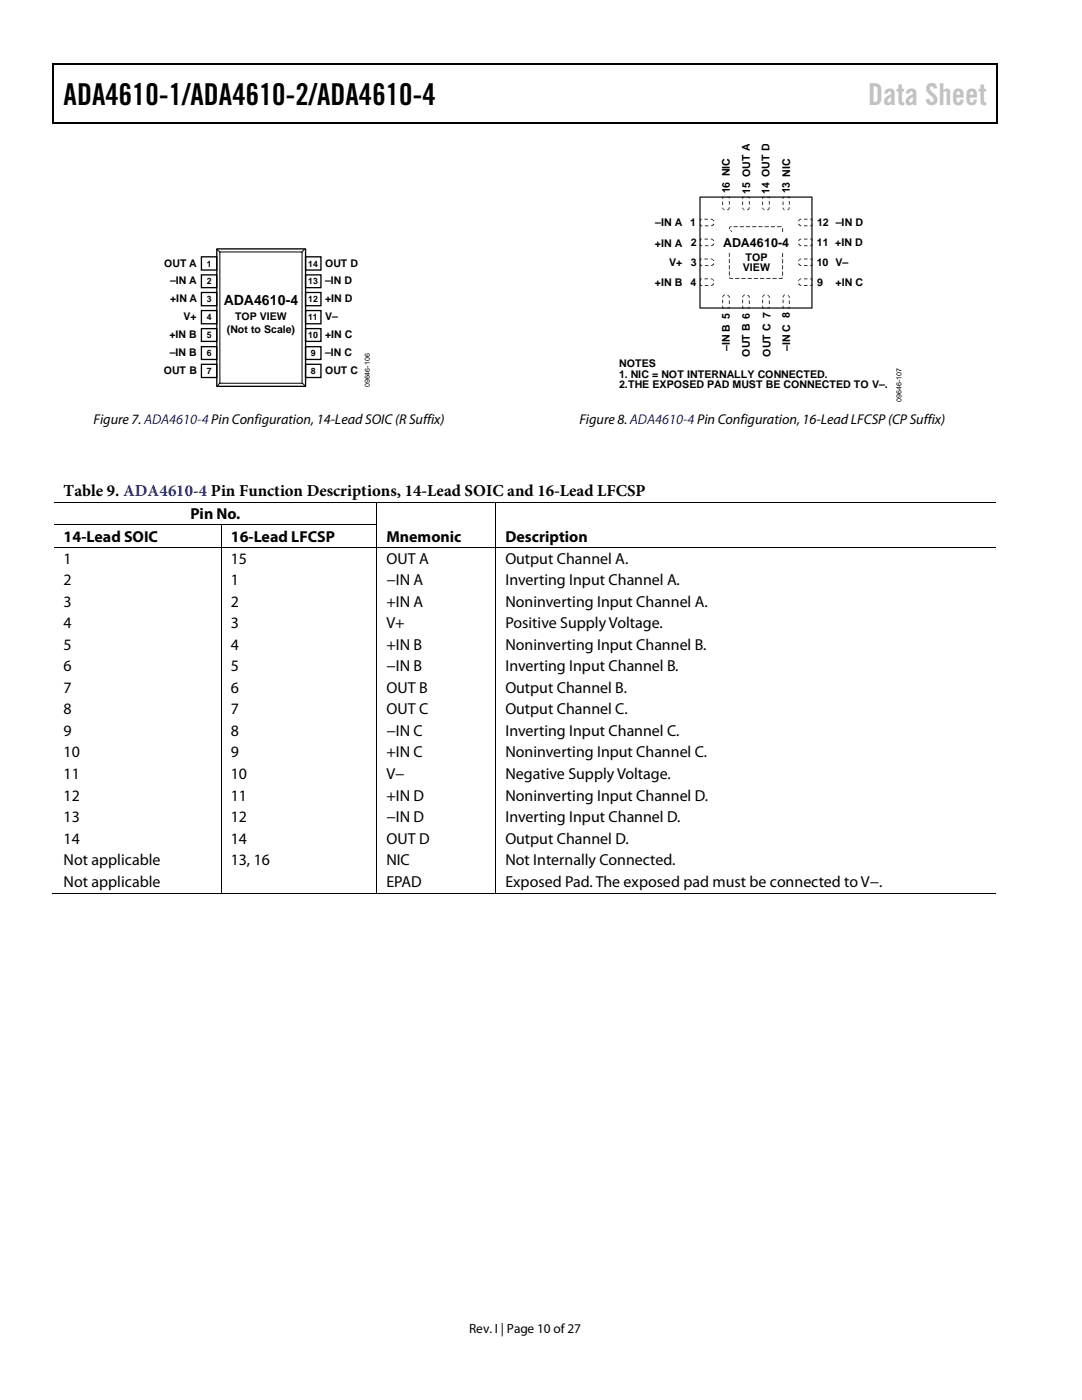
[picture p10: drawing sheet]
<svg xmlns="http://www.w3.org/2000/svg" width="216mm" height="279mm" viewBox="0 0 216 279" stroke-linecap="round" stroke-linejoin="round" font-family="sans-serif">
<path d="M10.5 12.7h.3v1h-.3zM10.5 12.7h.3v.3h-.3zM133.3 12.7h.3v.3h-.3zM198.8 12.7h.2v1h-.2zM198.8 12.7h.2v.3h-.2zM10.5 24.4h.3v.2h-.3zM133.1 24.4h.2v.2h-.2zM198.8 24.4h.2v.2h-.2z" fill="#000"/>
<path d="M10.7 13.7v10.7M10.8 12.8h122.5M133.6 12.8h65.2M198.9 13.7v10.7M10.8 24.5h188" fill="none" stroke="#000" stroke-width=".25"/>
<g fill="none" stroke="#000" stroke-width=".26">
<path d="M40.2 51.3h3.1v2.6h-3.1zM40.2 54.9h3.1v2.5h-3.1zM40.2 58.4h3.1v2.6h-3.1zM43.3 49.7h17.7v27.4h-17.7zM61 51.3h3v2.6h-3zM61 54.9h3v2.5h-3zM61 58.4h3v2.6h-3zM40.2 62h3.1v2.6h-3.1zM40.2 65.6h3.1v2.5h-3.1zM40.2 69.2h3.1v2.5h-3.1zM40.2 72.7h3.1v2.6h-3.1zM61 62h3v2.6h-3z"/>
<path d="M61 65.6h3v2.5h-3zM61 69.2h3v2.5h-3zM61 72.7h3v2.6h-3z"/>
</g>
<path d="M43.3 49.8l.6 .5M43.9 50.3h16.4v26.2h-16.4zM60.7 49.8l-.4 .5M43.9 76.4l-.6 .7M60.4 76.5l.4 .4" fill="none" stroke="#000" stroke-width=".2"/>
<path d="M139.7 39.3h22.3v22.2h-22.3z" fill="none" stroke="#231f20" stroke-width=".27"/>
<g fill="#231f20">
<path d="M156.4 58.9l-.2 .5h.1l.3-.7zM156.2 59.8v.7h.1v-.7zM156.2 61v.6h.3v-.2h-.2v-.4zM157.1 61.4v.2h.5v-.4h-.2v.2zM157.4 60v.7h.2v-.7zM157.1 58.8l.3 .6h.2a.56 .56 0 0 0-.5-.6z"/>
<path d="M152.4 58.9l-.3 .5h.2l.3-.7zM152.1 59.8v.7h.2v-.7zM152.1 61v.6h.4v-.2h-.2v-.4zM153.1 61.4v.2h.5v-.4h-.2v.2zM153.4 60v.7h.2v-.7zM153.1 58.9l.3 .3v.2h.2a.45 .45 0 0 0-.5-.5z"/>
<path d="M148.4 58.9l-.3 .5h.2l.3-.7zM148.1 59.8v.7h.2v-.7zM148.1 61v.6h.4v-.2h-.2v-.4zM149.1 61.4v.2h.5v-.4h-.2v.2zM149.4 60v.7h.2v-.7zM149.1 58.9l.3 .3v.2h.2a.45 .45 0 0 0-.5-.5z"/>
<path d="M144.4 58.9l-.3 .5h.2l.3-.7zM144.1 59.8v.7h.2v-.7zM144.1 61v.6h.5v-.2h-.3v-.4zM145.1 61.4v.2h.5v-.4h-.2v.2zM145.4 60v.7h.2v-.7zM145.1 58.9l.3 .3v.2h.2a.45 .45 0 0 0-.5-.5z"/>
<path d="M156.2 41.5v.2l.4 .3-.3-.5zM156.2 40.2v.7h.1v-.7zM156.2 39.2v.5h.1l.2-.5zM157.1 39.2v.2h.3v.2h.2v-.4zM157.4 40.1v.7h.2v-.7zM157.4 41.4l-.3 .6 .4-.3 .1-.3z"/>
<path d="M152.1 41.5a.45 .45 0 0 0 .5 .4l-.3-.4zM152.1 40.2v.7h.2v-.7zM152.1 39.2v.5h.2v-.3h.2v-.2zM153.1 39.2v.2h.3v.2h.2v-.4zM153.4 40.1v.7h.2v-.7zM153.4 41.4v.2l-.3 .2 .1 .2 .3-.3 .1-.3z"/>
<path d="M148.1 41.5a.45 .45 0 0 0 .5 .4l-.3-.4zM148.1 40.2v.7h.2v-.7zM148.1 39.2v.5h.2v-.3h.2v-.2zM149.1 39.2v.2h.3v.2h.2v-.4zM149.4 40.1v.7h.2v-.7zM149.4 41.4v.2l-.3 .2 .1 .2 .3-.3 .1-.3z"/>
<path d="M144.1 41.5a.45 .45 0 0 0 .5 .4l-.3-.4zM144.1 40.2v.7h.2v-.7zM144.1 39.2v.5h.2v-.3h.3v-.2zM145.1 39.2v.2h.3v.2h.2v-.4zM145.4 40.1v.7h.2v-.7zM145.4 41.4v.2l-.3 .2 .1 .2 .4-.3v-.3z"/>
<path d="M141.8 55.6v.1l.7 .4a.71 .71 0 0 0-.7-.5zM140.6 55.6v.1h.7v-.1zM139.7 55.6v.5h.2v-.4h.1v-.1zM139.7 56.6v.5h.4v-.2h-.2v-.3zM140.7 56.9v.2h.7v-.2zM141.9 56.9v.2l.3-.1 .3-.4-.2-.1z"/>
<path d="M141.8 51.6v.2h.3l.2 .3 .2-.1-.3-.3zM140.6 51.6v.2h.7v-.2zM139.7 51.6v.5h.2v-.3h.1v-.2zM139.7 52.7v.4h.4v-.2h-.2v-.2zM140.7 52.9v.2h.7v-.2zM141.9 52.9v.2l.3-.1 .3-.3-.2-.1z"/>
<path d="M141.8 47.6v.2l.3 .1 .2 .3 .2-.1-.3-.4zM140.6 47.6v.2h.7v-.2zM139.7 47.6v.6h.2v-.4h.1v-.2zM139.7 48.7v.4h.4v-.1h-.2v-.3zM140.7 49v.1h.7v-.1zM141.9 49v.1h.3l.3-.4-.2-.1z"/>
<path d="M141.8 43.7v.1l.3 .1 .2 .3 .2-.1-.3-.4zM140.6 43.7v.1h.7v-.1zM139.7 43.7v.5h.2v-.4h.1v-.1zM139.7 44.7v.5h.4v-.2h-.2v-.3zM140.7 45v.2h.7v-.2zM141.9 45v.2l.3-.1 .3-.4-.2-.1z"/>
<path d="M159.4 55.8l-.1 .3 .6-.4v-.1zM160.4 55.6v.1h.7v-.1zM161.7 55.6v.1h.2v.3h.2v-.4zM161.9 56.5v.4h-.2v.2h.4v-.6zM160.4 56.9v.2h.7v-.2zM159.3 56.6l.1 .3 .5 .2v-.2l-.5-.4z"/>
<path d="M159.4 51.9l-.1 .2 .6-.3v-.2zM160.4 51.6v.2h.7v-.2zM161.7 51.6v.2h.2v.2h.2v-.4zM161.9 52.6v.3h-.2v.2h.4v-.5zM160.4 52.9v.2h.7v-.2zM159.3 52.7l.1 .2 .5 .2v-.2l-.5-.3z"/>
<path d="M159.4 47.8l-.1 .3 .1 .1 .3-.3 .2-.1v-.2zM160.4 47.6v.2h.7v-.2zM161.7 47.6v.2h.2v.3h.2v-.5zM161.9 48.6v.4h-.2v.1h.4v-.5zM160.4 49v.1h.7v-.1zM159.3 48.7l.1 .2 .5 .2v-.1l-.5-.4z"/>
<path d="M159.4 43.9l-.1 .2 .1 .1 .3-.3 .2-.1v-.1zM160.4 43.7v.1h.7v-.1zM161.7 43.7v.1h.2v.3h.2v-.4zM161.9 44.6v.4h-.2v.2h.4v-.6zM160.4 45v.2h.7v-.2zM159.3 44.7l.1 .2 .5 .3v-.2l-.5-.4z"/>
<path d="M155.1 45.2v.1l.9-.1zM156.1 45.6l.1 .8 .1-.8zM156.1 46.8l.1 .8 .1-.8zM156.1 48l.1 .9 .1-.8zM156.1 49.3l.1 .8 .1-.8zM156.1 50.5l.1 .8 .1-.8zM156.1 51.7l.1 .9 .1-.8zM156.1 53l.1 .8 .1-.8zM156.1 54.2l.1 .8 .1-.8zM155.4 55.5v.1h.6l.2-.2zM154.1 55.5l.1 .2 .8-.1zM152.9 55.5l.1 .2 .8-.1zM151.7 55.5v.2l.8-.1zM150.4 55.5l.1 .2 .8-.1zM149.2 55.5l.1 .2 .7-.1zM147.9 55.5l.1 .2 .8-.1zM146.7 55.5l.1 .2 .8-.1zM145.5 55.4l.3 .3 .5-.1zM145.5 54.2v.8l.1-.8zM145.5 52.9v.9l.1-.8zM145.5 51.7v.9l.1-.8zM145.5 50.5v.8l.1-.8zM145.5 49.2v.9l.1-.8zM145.5 48v.9l.1-.8zM145.5 47v.6v-.6l.3 .1v-.2zM145.7 45.9l.3 .7h.1v-.4zM145.5 45.3v.5l.2-.4 .3-.2zM146.4 45.2v.1l.8-.1zM147.6 45.2l.1 .1 .8-.1zM148.9 45.2v.1l.8-.1zM150.1 45.2v.1l.8-.1zM151.3 45.2l.1 .1 .8-.1zM152.6 45.2v.1l.8-.1zM153.8 45.2l.1 .1 .8-.1z"/>
</g>
<path d="M143.8 46.4h13.8v3.9h-13.8z" fill="#fff"/>
<g fill="none" stroke="#000" stroke-width=".2">
<path d="M10.8 100.2h64.3M10.8 104.8h33.3M10.8 109.3h33.3M44.2 104.9v4.3M44.2 109.4v68.7M44.2 104.8h30.9M44.2 109.3h30.9M75.2 100.3v4.4M75.2 104.9v4.3M75.2 109.4v68.7M75.3 100.2h23.5M75.3 109.3h23.5"/>
<path d="M98.9 100.3v4.4M98.9 104.9v4.3M98.9 109.4v68.7M99 100.2h99.8M99 109.3h99.8M10.5 178.2h33.6M44.2 178.2h30.9M75.3 178.2h23.5M99 178.2h99.8"/>
</g>
<path d="M44.1 104.7h.1v.2h-.1zM44.1 109.2h.1v.2h-.1zM75.1 100.2h.2v.1h-.2zM75.1 104.7h.2v.2h-.2zM75.1 109.2h.2v.2h-.2zM98.8 100.2h.2v.1h-.2zM98.8 104.7h.2v.2h-.2zM98.8 109.2h.2v.2h-.2zM44.1 178.1h.1v.2h-.1zM75.1 178.1h.2v.2h-.2zM98.8 178.1h.2v.2h-.2z" fill="#000"/>
<text font-size="6" x="12.7" y="21">ADA4610-1/ADA4610-2/ADA4610-4</text>
<text font-size="6" fill="#c1c1c1" x="173.2" y="21">Data Sheet</text>
<text font-size="3.3" x="12.7" y="99">Table 9. ADA4610-4 Pin Function Descriptions, 14-Lead SOIC and 16-Lead LFCSP</text>
<g font-size="3.2">
<text x="38" y="103.5">Pin No.</text>
<text x="12.7" y="108.1">14-Lead SOIC</text>
<text x="12.7" y="112.5">1</text>
<text x="46.1" y="108.1">16-Lead LFCSP</text>
<text x="46.1" y="112.5">15</text>
<text x="77.1" y="108.1">Mnemonic</text>
<text x="77.1" y="112.5">OUT A</text>
<text x="100.8" y="108.1">Description</text>
<text x="100.8" y="112.5">Output Channel A.</text>
<text x="12.7" y="116.8">2</text>
<text x="46.1" y="116.8">1</text>
<text x="77.1" y="116.8">−IN A</text>
<text x="100.8" y="116.8">Inverting Input Channel A.</text>
<text x="12.7" y="121.1">3</text>
<text x="12.7" y="125.4">4</text>
<text x="46.1" y="121.1">2</text>
<text x="46.1" y="125.4">3</text>
<text x="77.1" y="121.1">+IN A</text>
<text x="77.1" y="125.4">V+</text>
<text x="100.8" y="121.1">Noninverting Input Channel A.</text>
<text x="100.8" y="125.4">Positive Supply Voltage.</text>
<text x="12.7" y="129.7">5</text>
<text x="46.1" y="129.7">4</text>
<text x="77.1" y="129.7">+IN B</text>
<text x="100.8" y="129.7">Noninverting Input Channel B.</text>
<text x="12.7" y="134">6</text>
<text x="46.1" y="134">5</text>
<text x="77.1" y="134">−IN B</text>
<text x="100.8" y="134">Inverting Input Channel B.</text>
<text x="12.7" y="138.3">7</text>
<text x="12.7" y="142.6">8</text>
<text x="46.1" y="138.3">6</text>
<text x="46.1" y="142.6">7</text>
<text x="77.1" y="138.3">OUT B</text>
<text x="77.1" y="142.6">OUT C</text>
<text x="100.8" y="138.3">Output Channel B.</text>
<text x="100.8" y="142.6">Output Channel C.</text>
<text x="12.7" y="146.9">9</text>
<text x="46.1" y="146.9">8</text>
<text x="77.1" y="146.9">−IN C</text>
<text x="100.8" y="146.9">Inverting Input Channel C.</text>
<text x="12.7" y="151.2">10</text>
<text x="12.7" y="155.5">11</text>
<text x="46.1" y="155.5">10</text>
<text x="46.1" y="151.2">9</text>
<text x="77.1" y="155.5">V−</text>
<text x="77.1" y="151.2">+IN C</text>
<text x="100.8" y="155.5">Negative Supply Voltage.</text>
<text x="100.8" y="151.2">Noninverting Input Channel C.</text>
<text x="12.7" y="159.8">12</text>
<text x="46.1" y="159.8">11</text>
<text x="77.1" y="159.8">+IN D</text>
<text x="100.8" y="159.8">Noninverting Input Channel D.</text>
<text x="12.7" y="164.1">13</text>
<text x="46.1" y="164.1">12</text>
<text x="77.1" y="164.1">−IN D</text>
<text x="100.8" y="164.1">Inverting Input Channel D.</text>
<text x="12.7" y="168.4">14</text>
<text x="12.7" y="172.7">Not applicable</text>
<text x="46.1" y="168.4">14</text>
<text x="46.1" y="172.7">13, 16</text>
<text x="77.1" y="168.4">OUT D</text>
<text x="77.1" y="172.7">NIC</text>
<text x="100.8" y="168.4">Output Channel D.</text>
<text x="100.8" y="172.7">Not Internally Connected.</text>
<text x="12.7" y="177">Not applicable</text>
<text x="77.1" y="177">EPAD</text>
<text x="100.8" y="177">Exposed Pad. The exposed pad must be connected to V−.</text>
</g>
<g font-size="2.8">
<text x="44.6" y="60.9">ADA4610-4</text>
<text x="18.7" y="84.5">Figure 7. ADA4610-4 Pin Configuration, 14-Lead SOIC (R Suffix)</text>
<text x="115.6" y="84.5">Figure 8. ADA4610-4 Pin Configuration, 16-Lead LFCSP (CP Suffix)</text>
</g>
<text font-size="2.7" x="93.6" y="266">Rev. I | Page 10 of27</text>
<text font-size="2.5" x="144.3" y="49.3">ADA4610-4</text>
<g font-size="2.1">
<text x="145.6" y="38.6" transform="rotate(-90 145.6 38.6)">16 NIC</text>
<text x="149.7" y="38.6" transform="rotate(-90 149.7 38.6)">15 OUT A</text>
<text x="153.6" y="38.6" transform="rotate(-90 153.6 38.6)">14 OUT D</text>
<text x="157.6" y="38.6" transform="rotate(-90 157.6 38.6)">13 NIC</text>
<text x="130.7" y="45.2">–IN A</text>
<text x="137.7" y="45.1">1</text>
<text x="163" y="45.2">12 –IN D</text>
<text x="32.8" y="53.2">OUT A</text>
<text x="64.9" y="53.2">OUT D</text>
<text x="130.7" y="49.2">+IN A</text>
<text x="133.5" y="53.2">V+</text>
<text x="137.9" y="53.1">3</text>
<text x="137.9" y="49.2">2</text>
<text x="148.7" y="52">TOP</text>
<text x="163" y="53">10 V–</text>
<text x="163" y="49.2">11 +IN D</text>
<text x="33.9" y="56.8">–IN A</text>
<text x="64.9" y="56.8">–IN D</text>
<text x="130.7" y="57.1">+IN B</text>
<text x="137.8" y="57">4</text>
<text x="148.2" y="54.1">VIEW</text>
<text x="163.1" y="57">9</text>
<text x="166.7" y="57">+IN C</text>
<text x="34" y="60.4">+IN A</text>
<text x="36.6" y="63.9">V+</text>
<text x="47" y="63.9">TOP VIEW</text>
<text x="64.9" y="60.4">+IN D</text>
<text x="64.9" y="63.9">V–</text>
<text x="33.8" y="67.5">+IN B</text>
<text x="33.9" y="71.1">–IN B</text>
<text x="45.3" y="66.4">(Not to Scale)</text>
<text x="64.9" y="67.5">+IN C</text>
<text x="64.9" y="71.1">–IN C</text>
<text x="145.6" y="70" transform="rotate(-90 145.6 70)">–IN B 5</text>
<text x="149.6" y="71.2" transform="rotate(-90 149.6 71.2)">OUT B 6</text>
<text x="153.7" y="71.2" transform="rotate(-90 153.7 71.2)">OUT C 7</text>
<text x="157.7" y="70" transform="rotate(-90 157.7 70)">–IN C 8</text>
<text x="32.7" y="74.7">OUT B</text>
<text x="64.9" y="74.7">OUT C</text>
<text x="123.6" y="73.3">NOTES</text>
<text x="123.6" y="75.4">1. NIC = NOT INTERNALLY CONNECTED.</text>
<text x="123.6" y="77.5">2.THE EXPOSED PAD MUST BE CONNECTED TO V–.</text>
</g>
<g font-size="1.8">
<text x="41.2" y="53.2">1</text>
<text x="61.5" y="53.2">14</text>
<text x="41.2" y="56.8">2</text>
<text x="61.5" y="56.8">13</text>
<text x="41.2" y="60.3">3</text>
<text x="41.2" y="63.9">4</text>
<text x="61.5" y="60.3">12</text>
<text x="61.5" y="63.9">11</text>
<text x="41.2" y="67.5">5</text>
<text x="41.2" y="71.1">6</text>
<text x="61.5" y="67.5">10</text>
<text x="62" y="71.1">9</text>
<text x="41.2" y="74.7">7</text>
<text x="62" y="74.7">8</text>
</g>
<g font-size="1.4">
<text x="73.8" y="77.3" transform="rotate(-90 73.8 77.3)">09646-106</text>
<text x="179.9" y="80.2" transform="rotate(-90 179.9 80.2)">09646-107</text>
</g>
</svg>
